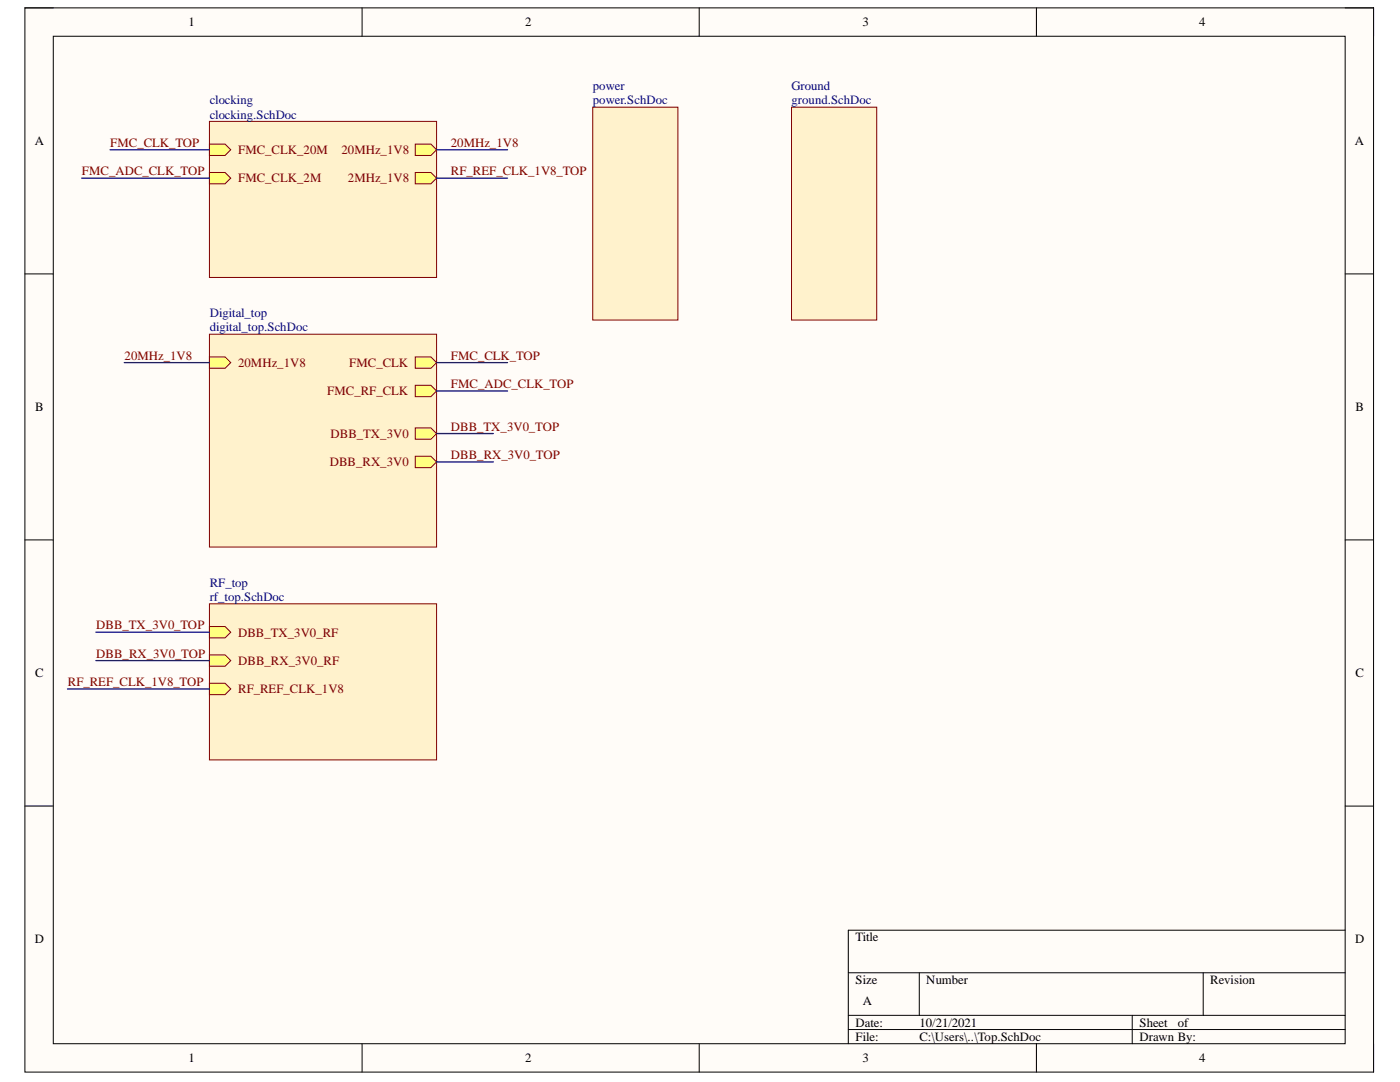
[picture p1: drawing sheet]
<svg xmlns="http://www.w3.org/2000/svg" width="279mm" height="216mm" viewBox="0 0 279 216" stroke-linecap="round" stroke-linejoin="round" font-family="sans-serif">
<path d="M5 1.6h269.1v212.3h-269.1z" fill-rule="evenodd" fill="#fffcf8"/>
<path d="M5 1.6h269.1v212.3h-269.1z" fill="none" stroke="#000" stroke-width=".2"/>
<path d="M10.6 7.2h257.9v201.1h-257.9z" fill-rule="evenodd" fill="#fffcf8"/>
<g fill="none" stroke="#000" stroke-width=".2">
<path d="M5 1.6h5.6M10.6 7.2h257.9v201.1h-257.9zM72.3 1.6v5.6M139.5 1.6v5.6M206.8 1.6v5.6M268.5 1.6h5.6v5.6M5 54.7h5.6M268.5 54.7h5.6M5 107.7h5.6M268.5 107.7h5.6M5 160.8h5.6M268.5 160.8h5.6"/>
<path d="M169.3 194.1h99.2M183.5 194.1v8.5M240.1 194.1v8.5M268.5 185.6h-99.2v22.7M72.3 208.3v5.6M139.5 208.3v5.6M169.3 202.6h99.2M169.3 205.4h99.2M206.8 208.3v5.6M226 202.6v5.7M274.1 208.3v5.6"/>
</g>
<path d="M41.8 66.7h45.3v42.5h-45.3z" fill-rule="evenodd" fill="#fff2cc"/>
<path d="M41.8 66.7h45.3v42.5h-45.3z" fill="none" stroke="#800000" stroke-width=".2"/>
<path d="M41.8 71.2h3.1l1.1 1.2-1.1 1.1h-3.1z" fill-rule="evenodd" fill="#ffff80"/>
<path d="M41.8 71.2h3.1l1.1 1.2-1.1 1.1h-3.1z" fill="none" stroke="#800000" stroke-width=".2"/>
<path d="M82.9 71.2h3.1l1.1 1.2-1.1 1.1h-3.1z" fill-rule="evenodd" fill="#ffff80"/>
<path d="M82.9 71.2h3.1l1.1 1.2-1.1 1.1h-3.1z" fill="none" stroke="#800000" stroke-width=".2"/>
<path d="M82.9 76.9h3.1l1.1 1.1-1.1 1.2h-3.1z" fill-rule="evenodd" fill="#ffff80"/>
<path d="M82.9 76.9h3.1l1.1 1.1-1.1 1.2h-3.1z" fill="none" stroke="#800000" stroke-width=".2"/>
<path d="M82.9 91h3.1l1.1 1.2-1.1 1.1h-3.1z" fill-rule="evenodd" fill="#ffff80"/>
<path d="M82.9 91h3.1l1.1 1.2-1.1 1.1h-3.1z" fill="none" stroke="#800000" stroke-width=".2"/>
<path d="M82.9 85.4h3.1l1.1 1.1-1.1 1.1h-3.1z" fill-rule="evenodd" fill="#ffff80"/>
<path d="M82.9 85.4h3.1l1.1 1.1-1.1 1.1h-3.1z" fill="none" stroke="#800000" stroke-width=".2"/>
<path d="M118.3 21.4h17v42.5h-17z" fill-rule="evenodd" fill="#fff2cc"/>
<path d="M118.3 21.4h17v42.5h-17z" fill="none" stroke="#800000" stroke-width=".2"/>
<path d="M158 21.4h17v42.5h-17z" fill-rule="evenodd" fill="#fff2cc"/>
<path d="M158 21.4h17v42.5h-17z" fill="none" stroke="#800000" stroke-width=".2"/>
<path d="M41.8 120.5h45.3v31.1h-45.3z" fill-rule="evenodd" fill="#fff2cc"/>
<path d="M41.8 120.5h45.3v31.1h-45.3z" fill="none" stroke="#800000" stroke-width=".2"/>
<path d="M41.8 125h3.1l1.1 1.2-1.1 1.1h-3.1z" fill-rule="evenodd" fill="#ffff80"/>
<path d="M41.8 125h3.1l1.1 1.2-1.1 1.1h-3.1z" fill="none" stroke="#800000" stroke-width=".2"/>
<path d="M41.8 130.7h3.1l1.1 1.1-1.1 1.1h-3.1z" fill-rule="evenodd" fill="#ffff80"/>
<path d="M41.8 130.7h3.1l1.1 1.1-1.1 1.1h-3.1z" fill="none" stroke="#800000" stroke-width=".2"/>
<path d="M41.8 136.3h3.1l1.1 1.2-1.1 1.1h-3.1z" fill-rule="evenodd" fill="#ffff80"/>
<path d="M41.8 136.3h3.1l1.1 1.2-1.1 1.1h-3.1z" fill="none" stroke="#800000" stroke-width=".2"/>
<path d="M41.8 24.2h45.3v31.2h-45.3z" fill-rule="evenodd" fill="#fff2cc"/>
<path d="M41.8 24.2h45.3v31.2h-45.3z" fill="none" stroke="#800000" stroke-width=".2"/>
<path d="M82.9 28.8h3.1l1.1 1.1-1.1 1.1h-3.1z" fill-rule="evenodd" fill="#ffff80"/>
<path d="M82.9 28.8h3.1l1.1 1.1-1.1 1.1h-3.1z" fill="none" stroke="#800000" stroke-width=".2"/>
<path d="M41.8 28.8h3.1l1.1 1.1-1.1 1.1h-3.1z" fill-rule="evenodd" fill="#ffff80"/>
<path d="M41.8 28.8h3.1l1.1 1.1-1.1 1.1h-3.1z" fill="none" stroke="#800000" stroke-width=".2"/>
<path d="M41.8 34.4h3.1l1.1 1.1-1.1 1.2h-3.1z" fill-rule="evenodd" fill="#ffff80"/>
<path d="M41.8 34.4h3.1l1.1 1.1-1.1 1.2h-3.1z" fill="none" stroke="#800000" stroke-width=".2"/>
<path d="M82.9 34.4h3.1l1.1 1.1-1.1 1.2h-3.1z" fill-rule="evenodd" fill="#ffff80"/>
<path d="M82.9 34.4h3.1l1.1 1.1-1.1 1.2h-3.1z" fill="none" stroke="#800000" stroke-width=".2"/>
<path d="M16.3 35.5h25.5M22 29.9h19.8M87.1 29.9h14.2M87.1 35.5h14.2M24.8 72.4h17M87.1 72.4h14.2M87.1 78h14.2M87.1 86.5h11.4M87.1 92.2h11.4M13.5 137.5h28.3M19.1 126.2h22.7M19.1 131.8h22.7" fill="none" stroke="#000080" stroke-width=".25"/>
<g font-size="2.5">
<text x="37.6" y="5.2">1</text>
<text x="104.8" y="5.2">2</text>
<text x="172.1" y="5.2">3</text>
<text x="239.3" y="5.2">4</text>
<text x="6.9" y="29">A</text>
<text x="270.4" y="29">A</text>
<text x="7" y="82.1">B</text>
<text x="270.5" y="82.1">B</text>
<text x="7" y="135.1">C</text>
<text x="270.5" y="135.1">C</text>
<text x="6.9" y="188.2">D</text>
<text x="170.7" y="187.9">Title</text>
<text x="270.5" y="188.2">D</text>
<text x="170.7" y="196.4">Size</text>
<text x="184.9" y="196.4">Number</text>
<text x="241.5" y="196.4">Revision</text>
<text x="172.2" y="200.6">A</text>
<text x="170.7" y="204.8">Date:</text>
<text x="170.7" y="207.7">File:</text>
<text x="183.5" y="204.8">10/21/2021</text>
<text x="183.5" y="207.7">C:\Users\..\Top.SchDoc</text>
<text x="227.4" y="204.8">Sheet</text>
<text x="227.4" y="207.7">Drawn By:</text>
<text x="235" y="204.8">of</text>
<text x="37.6" y="211.9">1</text>
<text x="104.8" y="211.9">2</text>
<text x="172.1" y="211.9">3</text>
<text x="239.3" y="211.9">4</text>
</g>
<g font-size="2.5" fill="#000080">
<text x="118.3" y="18">power</text>
<text x="158" y="18">Ground</text>
<text x="41.9" y="20.8">clocking</text>
<text x="41.9" y="23.7">clocking.SchDoc</text>
<text x="118.3" y="20.8">power.SchDoc</text>
<text x="158" y="20.8">ground.SchDoc</text>
<text x="41.9" y="63.3">Digital_top</text>
<text x="41.9" y="66.1">digital_top.SchDoc</text>
<text x="41.9" y="117.1">RF_top</text>
<text x="41.9" y="119.9">rf_top.SchDoc</text>
</g>
<g font-size="2.5" fill="#800000">
<text x="22" y="29.3">FMC_CLK_TOP</text>
<text x="90" y="29.3">20MHz_1V8</text>
<text x="16.3" y="35">FMC_ADC_CLK_TOP</text>
<text x="47.5" y="30.8">FMC_CLK_20M</text>
<text x="68.2" y="30.8">20MHz_1V8</text>
<text x="90" y="35">RF_REF_CLK_1V8_TOP</text>
<text x="47.5" y="36.4">FMC_CLK_2M</text>
<text x="69.4" y="36.4">2MHz_1V8</text>
<text x="24.9" y="71.7">20MHz_1V8</text>
<text x="90" y="71.7">FMC_CLK_TOP</text>
<text x="47.5" y="73.2">20MHz_1V8</text>
<text x="69.7" y="73.2">FMC_CLK</text>
<text x="90" y="77.4">FMC_ADC_CLK_TOP</text>
<text x="65.3" y="78.8">FMC_RF_CLK</text>
<text x="66" y="87.4">DBB_TX_3V0</text>
<text x="90" y="85.9">DBB_TX_3V0_TOP</text>
<text x="65.8" y="93">DBB_RX_3V0</text>
<text x="90" y="91.6">DBB_RX_3V0_TOP</text>
<text x="19.2" y="125.6">DBB_TX_3V0_TOP</text>
<text x="19.2" y="131.2">DBB_RX_3V0_TOP</text>
<text x="47.5" y="127">DBB_TX_3V0_RF</text>
<text x="13.5" y="136.9">RF_REF_CLK_1V8_TOP</text>
<text x="47.5" y="132.7">DBB_RX_3V0_RF</text>
<text x="47.5" y="138.3">RF_REF_CLK_1V8</text>
</g>
</svg>
